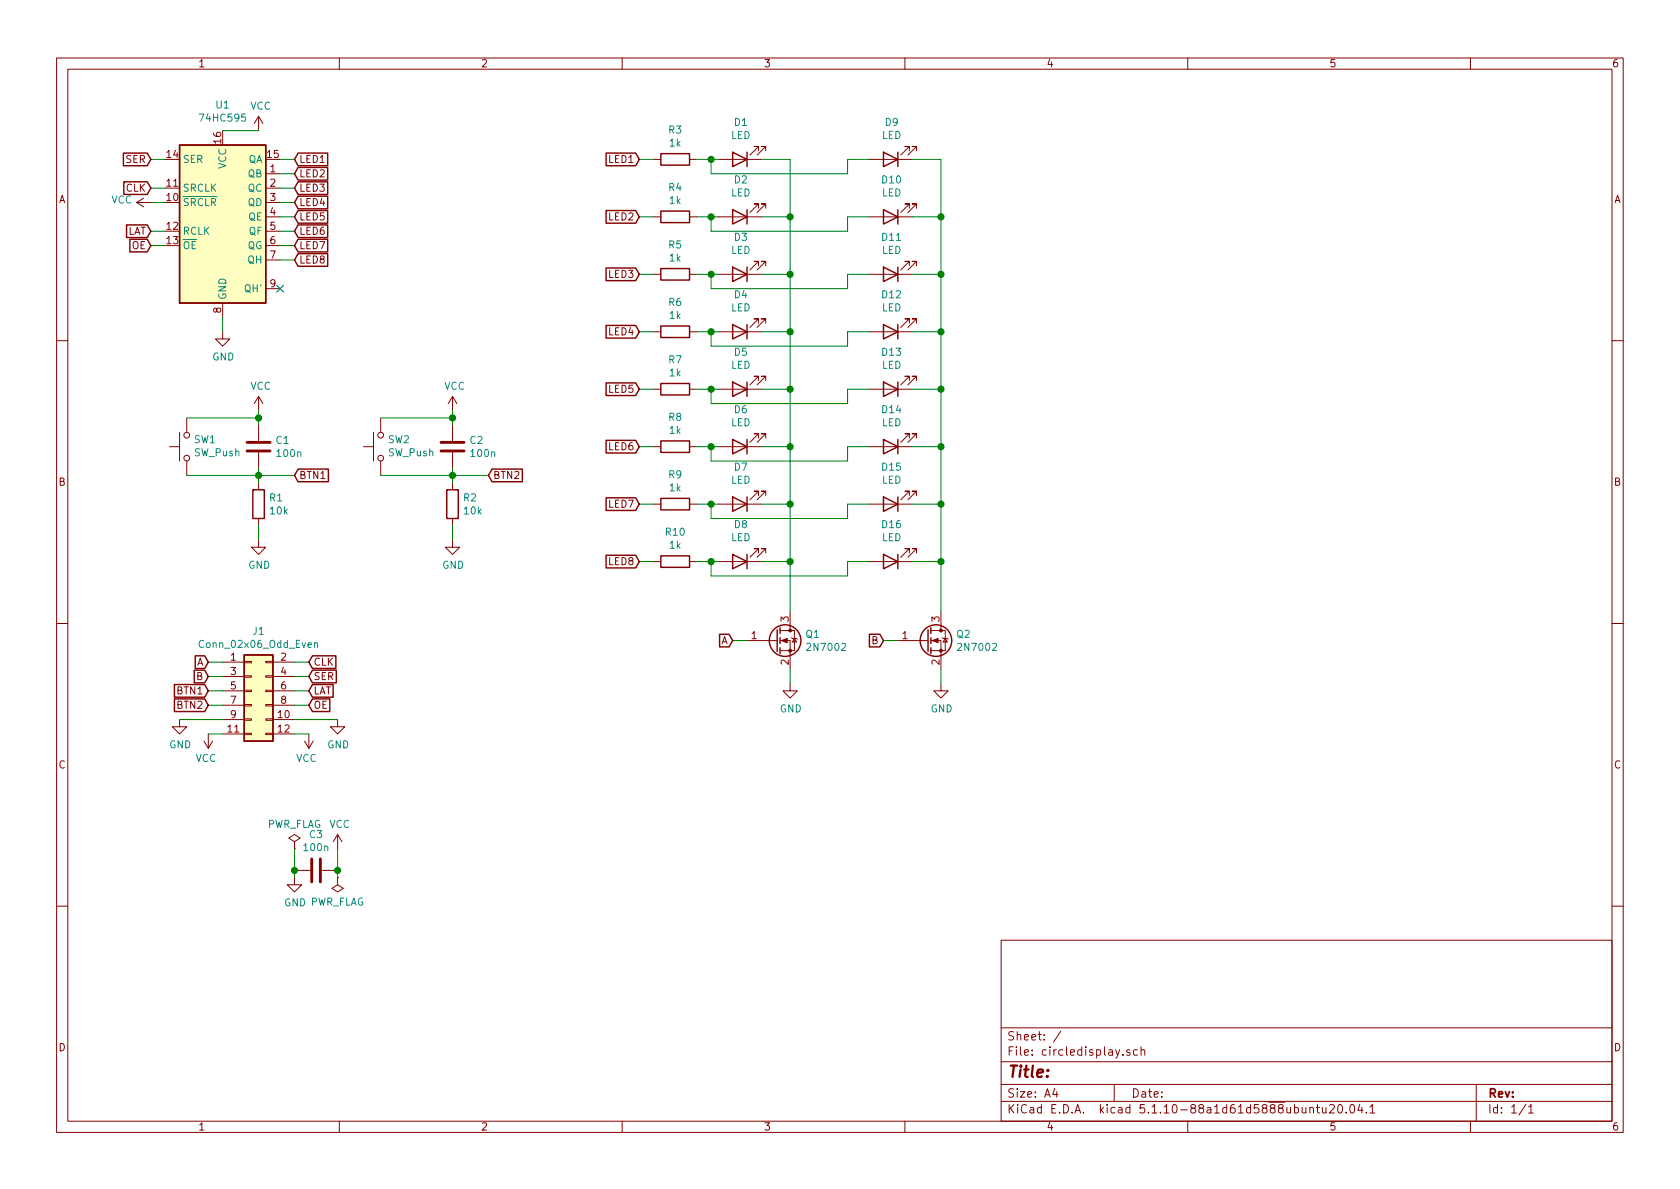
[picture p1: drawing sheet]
EESchema Schematic File Version 4
EELAYER 30 0
EELAYER END
$Descr A4 11693 8268
encoding utf-8
Sheet 1 1
Title ""
Date ""
Rev ""
Comp ""
Comment1 ""
Comment2 ""
Comment3 ""
Comment4 ""
$EndDescr
$Comp
L 74xx:74HC595 U1
U 1 1
P 1550 1500
F 0 "U1" H 1550 2281 50  0000 C CNN
F 1 "74HC595" H 1550 2190 50  0000 C CNN
F 2 "Package_SO:SOIC-16_3.9x9.9mm_P1.27mm" H 1550 1500 50  0001 C CNN
F 3 "http://www.ti.com/lit/ds/symlink/sn74hc595.pdf" H 1550 1500 50  0001 C CNN
F 4 "C5947" H 1550 1500 50  0001 C CNN "LCSC"
	1    1550 1500
	1    0    0    -1  
$EndComp
Text GLabel 2050 1100 2    50   Input ~ 0
LED1
Text GLabel 2050 1200 2    50   Input ~ 0
LED2
Text GLabel 2050 1300 2    50   Input ~ 0
LED3
Text GLabel 2050 1400 2    50   Input ~ 0
LED4
Text GLabel 2050 1500 2    50   Input ~ 0
LED5
Text GLabel 2050 1600 2    50   Input ~ 0
LED6
Text GLabel 2050 1700 2    50   Input ~ 0
LED7
Text GLabel 2050 1800 2    50   Input ~ 0
LED8
Wire Wire Line
	1950 1100 2050 1100
Wire Wire Line
	1950 1200 2050 1200
Wire Wire Line
	1950 1300 2050 1300
Wire Wire Line
	1950 1400 2050 1400
Wire Wire Line
	1950 1500 2050 1500
Wire Wire Line
	1950 1600 2050 1600
Wire Wire Line
	1950 1700 2050 1700
Wire Wire Line
	1950 1800 2050 1800
$Comp
L power:VCC #PWR05
U 1 1
P 1800 900
F 0 "#PWR05" H 1800 750 50  0001 C CNN
F 1 "VCC" H 1815 1073 50  0000 C CNN
F 2 "" H 1800 900 50  0001 C CNN
F 3 "" H 1800 900 50  0001 C CNN
	1    1800 900 
	1    0    0    -1  
$EndComp
$Comp
L power:GND #PWR04
U 1 1
P 1550 2300
F 0 "#PWR04" H 1550 2050 50  0001 C CNN
F 1 "GND" H 1555 2127 50  0000 C CNN
F 2 "" H 1550 2300 50  0001 C CNN
F 3 "" H 1550 2300 50  0001 C CNN
	1    1550 2300
	1    0    0    -1  
$EndComp
Wire Wire Line
	1550 900  1800 900 
Wire Wire Line
	1550 2200 1550 2300
NoConn ~ 1950 2000
$Comp
L power:VCC #PWR01
U 1 1
P 1050 1400
F 0 "#PWR01" H 1050 1250 50  0001 C CNN
F 1 "VCC" V 1065 1527 50  0000 L CNN
F 2 "" H 1050 1400 50  0001 C CNN
F 3 "" H 1050 1400 50  0001 C CNN
	1    1050 1400
	0    -1   -1   0   
$EndComp
Wire Wire Line
	1050 1400 1150 1400
Text GLabel 1050 1100 0    50   Input ~ 0
SER
Text GLabel 1050 1300 0    50   Input ~ 0
CLK
Text GLabel 1050 1600 0    50   Input ~ 0
LAT
Text GLabel 1050 1700 0    50   Input ~ 0
OE
Wire Wire Line
	1050 1100 1150 1100
Wire Wire Line
	1050 1300 1150 1300
Wire Wire Line
	1050 1600 1150 1600
Wire Wire Line
	1050 1700 1150 1700
$Comp
L Device:LED D1
U 1 1
P 5150 1100
F 0 "D1" H 5143 845 50  0000 C CNN
F 1 "LED" H 5143 936 50  0000 C CNN
F 2 "LED_SMD:LED_1206_3216Metric" H 5150 1100 50  0001 C CNN
F 3 "~" H 5150 1100 50  0001 C CNN
F 4 "C93094" H 5150 1100 50  0001 C CNN "LCSC"
	1    5150 1100
	-1   0    0    1   
$EndComp
$Comp
L Device:R R3
U 1 1
P 4700 1100
F 0 "R3" V 4493 1100 50  0000 C CNN
F 1 "1k" V 4584 1100 50  0000 C CNN
F 2 "Resistor_SMD:R_0805_2012Metric" V 4630 1100 50  0001 C CNN
F 3 "~" H 4700 1100 50  0001 C CNN
F 4 "C17513" H 4700 1100 50  0001 C CNN "LCSC"
	1    4700 1100
	0    1    1    0   
$EndComp
Text GLabel 4450 1100 0    50   Input ~ 0
LED1
$Comp
L Device:LED D2
U 1 1
P 5150 1500
F 0 "D2" H 5143 1245 50  0000 C CNN
F 1 "LED" H 5143 1336 50  0000 C CNN
F 2 "LED_SMD:LED_1206_3216Metric" H 5150 1500 50  0001 C CNN
F 3 "~" H 5150 1500 50  0001 C CNN
F 4 "C93094" H 5150 1500 50  0001 C CNN "LCSC"
	1    5150 1500
	-1   0    0    1   
$EndComp
$Comp
L Device:R R4
U 1 1
P 4700 1500
F 0 "R4" V 4493 1500 50  0000 C CNN
F 1 "1k" V 4584 1500 50  0000 C CNN
F 2 "Resistor_SMD:R_0805_2012Metric" V 4630 1500 50  0001 C CNN
F 3 "~" H 4700 1500 50  0001 C CNN
F 4 "C17513" H 4700 1500 50  0001 C CNN "LCSC"
	1    4700 1500
	0    1    1    0   
$EndComp
Text GLabel 4450 1500 0    50   Input ~ 0
LED2
$Comp
L Device:LED D3
U 1 1
P 5150 1900
F 0 "D3" H 5143 1645 50  0000 C CNN
F 1 "LED" H 5143 1736 50  0000 C CNN
F 2 "LED_SMD:LED_1206_3216Metric" H 5150 1900 50  0001 C CNN
F 3 "~" H 5150 1900 50  0001 C CNN
F 4 "C93094" H 5150 1900 50  0001 C CNN "LCSC"
	1    5150 1900
	-1   0    0    1   
$EndComp
$Comp
L Device:R R5
U 1 1
P 4700 1900
F 0 "R5" V 4493 1900 50  0000 C CNN
F 1 "1k" V 4584 1900 50  0000 C CNN
F 2 "Resistor_SMD:R_0805_2012Metric" V 4630 1900 50  0001 C CNN
F 3 "~" H 4700 1900 50  0001 C CNN
F 4 "C17513" H 4700 1900 50  0001 C CNN "LCSC"
	1    4700 1900
	0    1    1    0   
$EndComp
Text GLabel 4450 1900 0    50   Input ~ 0
LED3
$Comp
L Device:LED D4
U 1 1
P 5150 2300
F 0 "D4" H 5143 2045 50  0000 C CNN
F 1 "LED" H 5143 2136 50  0000 C CNN
F 2 "LED_SMD:LED_1206_3216Metric" H 5150 2300 50  0001 C CNN
F 3 "~" H 5150 2300 50  0001 C CNN
F 4 "C93094" H 5150 2300 50  0001 C CNN "LCSC"
	1    5150 2300
	-1   0    0    1   
$EndComp
$Comp
L Device:R R6
U 1 1
P 4700 2300
F 0 "R6" V 4493 2300 50  0000 C CNN
F 1 "1k" V 4584 2300 50  0000 C CNN
F 2 "Resistor_SMD:R_0805_2012Metric" V 4630 2300 50  0001 C CNN
F 3 "~" H 4700 2300 50  0001 C CNN
F 4 "C17513" H 4700 2300 50  0001 C CNN "LCSC"
	1    4700 2300
	0    1    1    0   
$EndComp
Text GLabel 4450 2300 0    50   Input ~ 0
LED4
$Comp
L Device:LED D5
U 1 1
P 5150 2700
F 0 "D5" H 5143 2445 50  0000 C CNN
F 1 "LED" H 5143 2536 50  0000 C CNN
F 2 "LED_SMD:LED_1206_3216Metric" H 5150 2700 50  0001 C CNN
F 3 "~" H 5150 2700 50  0001 C CNN
F 4 "C93094" H 5150 2700 50  0001 C CNN "LCSC"
	1    5150 2700
	-1   0    0    1   
$EndComp
$Comp
L Device:R R7
U 1 1
P 4700 2700
F 0 "R7" V 4493 2700 50  0000 C CNN
F 1 "1k" V 4584 2700 50  0000 C CNN
F 2 "Resistor_SMD:R_0805_2012Metric" V 4630 2700 50  0001 C CNN
F 3 "~" H 4700 2700 50  0001 C CNN
F 4 "C17513" H 4700 2700 50  0001 C CNN "LCSC"
	1    4700 2700
	0    1    1    0   
$EndComp
Text GLabel 4450 2700 0    50   Input ~ 0
LED5
$Comp
L Device:LED D6
U 1 1
P 5150 3100
F 0 "D6" H 5143 2845 50  0000 C CNN
F 1 "LED" H 5143 2936 50  0000 C CNN
F 2 "LED_SMD:LED_1206_3216Metric" H 5150 3100 50  0001 C CNN
F 3 "~" H 5150 3100 50  0001 C CNN
F 4 "C93094" H 5150 3100 50  0001 C CNN "LCSC"
	1    5150 3100
	-1   0    0    1   
$EndComp
$Comp
L Device:R R8
U 1 1
P 4700 3100
F 0 "R8" V 4493 3100 50  0000 C CNN
F 1 "1k" V 4584 3100 50  0000 C CNN
F 2 "Resistor_SMD:R_0805_2012Metric" V 4630 3100 50  0001 C CNN
F 3 "~" H 4700 3100 50  0001 C CNN
F 4 "C17513" H 4700 3100 50  0001 C CNN "LCSC"
	1    4700 3100
	0    1    1    0   
$EndComp
Text GLabel 4450 3100 0    50   Input ~ 0
LED6
$Comp
L Device:LED D7
U 1 1
P 5150 3500
F 0 "D7" H 5143 3245 50  0000 C CNN
F 1 "LED" H 5143 3336 50  0000 C CNN
F 2 "LED_SMD:LED_1206_3216Metric" H 5150 3500 50  0001 C CNN
F 3 "~" H 5150 3500 50  0001 C CNN
F 4 "C93094" H 5150 3500 50  0001 C CNN "LCSC"
	1    5150 3500
	-1   0    0    1   
$EndComp
$Comp
L Device:R R9
U 1 1
P 4700 3500
F 0 "R9" V 4493 3500 50  0000 C CNN
F 1 "1k" V 4584 3500 50  0000 C CNN
F 2 "Resistor_SMD:R_0805_2012Metric" V 4630 3500 50  0001 C CNN
F 3 "~" H 4700 3500 50  0001 C CNN
F 4 "C17513" H 4700 3500 50  0001 C CNN "LCSC"
	1    4700 3500
	0    1    1    0   
$EndComp
Text GLabel 4450 3500 0    50   Input ~ 0
LED7
$Comp
L Device:LED D8
U 1 1
P 5150 3900
F 0 "D8" H 5143 3645 50  0000 C CNN
F 1 "LED" H 5143 3736 50  0000 C CNN
F 2 "LED_SMD:LED_1206_3216Metric" H 5150 3900 50  0001 C CNN
F 3 "~" H 5150 3900 50  0001 C CNN
F 4 "C93094" H 5150 3900 50  0001 C CNN "LCSC"
	1    5150 3900
	-1   0    0    1   
$EndComp
$Comp
L Device:R R10
U 1 1
P 4700 3900
F 0 "R10" V 4493 3900 50  0000 C CNN
F 1 "1k" V 4584 3900 50  0000 C CNN
F 2 "Resistor_SMD:R_0805_2012Metric" V 4630 3900 50  0001 C CNN
F 3 "~" H 4700 3900 50  0001 C CNN
F 4 "C17513" H 4700 3900 50  0001 C CNN "LCSC"
	1    4700 3900
	0    1    1    0   
$EndComp
Text GLabel 4450 3900 0    50   Input ~ 0
LED8
Wire Wire Line
	4450 1100 4550 1100
Wire Wire Line
	4450 1500 4550 1500
Wire Wire Line
	4450 1900 4550 1900
Wire Wire Line
	4450 2300 4550 2300
Wire Wire Line
	4450 2700 4550 2700
Wire Wire Line
	4450 3100 4550 3100
Wire Wire Line
	4450 3500 4550 3500
Wire Wire Line
	4450 3900 4550 3900
Wire Wire Line
	4850 1100 4950 1100
Wire Wire Line
	4850 1500 4950 1500
Wire Wire Line
	4850 1900 4950 1900
Wire Wire Line
	4850 2300 4950 2300
Wire Wire Line
	4850 2700 4950 2700
Wire Wire Line
	4850 3100 4950 3100
Wire Wire Line
	4850 3500 4950 3500
Wire Wire Line
	4850 3900 4950 3900
$Comp
L Transistor_FET:2N7002 Q1
U 1 1
P 5400 4450
F 0 "Q1" H 5604 4496 50  0000 L CNN
F 1 "2N7002" H 5604 4405 50  0000 L CNN
F 2 "Package_TO_SOT_SMD:SOT-23" H 5600 4375 50  0001 L CIN
F 3 "https://www.onsemi.com/pub/Collateral/NDS7002A-D.PDF" H 5400 4450 50  0001 L CNN
F 4 "C8545" H 5400 4450 50  0001 C CNN "LCSC"
	1    5400 4450
	1    0    0    -1  
$EndComp
$Comp
L power:GND #PWR014
U 1 1
P 5500 4750
F 0 "#PWR014" H 5500 4500 50  0001 C CNN
F 1 "GND" H 5505 4577 50  0000 C CNN
F 2 "" H 5500 4750 50  0001 C CNN
F 3 "" H 5500 4750 50  0001 C CNN
	1    5500 4750
	1    0    0    -1  
$EndComp
Text GLabel 5100 4450 0    50   Input ~ 0
A
Wire Wire Line
	5100 4450 5200 4450
Wire Wire Line
	5500 4650 5500 4750
Wire Wire Line
	5500 1100 5300 1100
Wire Wire Line
	5300 1500 5500 1500
Connection ~ 5500 1500
Wire Wire Line
	5500 1500 5500 1100
Wire Wire Line
	5300 1900 5500 1900
Connection ~ 5500 1900
Wire Wire Line
	5500 1900 5500 1500
Wire Wire Line
	5300 2300 5500 2300
Connection ~ 5500 2300
Wire Wire Line
	5500 2300 5500 1900
Wire Wire Line
	5300 2700 5500 2700
Connection ~ 5500 2700
Wire Wire Line
	5500 2700 5500 2300
Wire Wire Line
	5300 3100 5500 3100
Connection ~ 5500 3100
Wire Wire Line
	5500 3100 5500 2700
Wire Wire Line
	5500 4250 5500 3900
Wire Wire Line
	5300 3500 5500 3500
Connection ~ 5500 3500
Wire Wire Line
	5500 3500 5500 3100
Wire Wire Line
	5300 3900 5500 3900
Connection ~ 5500 3900
Wire Wire Line
	5500 3900 5500 3500
$Comp
L Device:LED D9
U 1 1
P 6200 1100
F 0 "D9" H 6193 845 50  0000 C CNN
F 1 "LED" H 6193 936 50  0000 C CNN
F 2 "LED_SMD:LED_1206_3216Metric" H 6200 1100 50  0001 C CNN
F 3 "~" H 6200 1100 50  0001 C CNN
F 4 "C93094" H 6200 1100 50  0001 C CNN "LCSC"
	1    6200 1100
	-1   0    0    1   
$EndComp
$Comp
L Device:LED D10
U 1 1
P 6200 1500
F 0 "D10" H 6193 1245 50  0000 C CNN
F 1 "LED" H 6193 1336 50  0000 C CNN
F 2 "LED_SMD:LED_1206_3216Metric" H 6200 1500 50  0001 C CNN
F 3 "~" H 6200 1500 50  0001 C CNN
F 4 "C93094" H 6200 1500 50  0001 C CNN "LCSC"
	1    6200 1500
	-1   0    0    1   
$EndComp
$Comp
L Device:LED D11
U 1 1
P 6200 1900
F 0 "D11" H 6193 1645 50  0000 C CNN
F 1 "LED" H 6193 1736 50  0000 C CNN
F 2 "LED_SMD:LED_1206_3216Metric" H 6200 1900 50  0001 C CNN
F 3 "~" H 6200 1900 50  0001 C CNN
F 4 "C93094" H 6200 1900 50  0001 C CNN "LCSC"
	1    6200 1900
	-1   0    0    1   
$EndComp
$Comp
L Device:LED D12
U 1 1
P 6200 2300
F 0 "D12" H 6193 2045 50  0000 C CNN
F 1 "LED" H 6193 2136 50  0000 C CNN
F 2 "LED_SMD:LED_1206_3216Metric" H 6200 2300 50  0001 C CNN
F 3 "~" H 6200 2300 50  0001 C CNN
F 4 "C93094" H 6200 2300 50  0001 C CNN "LCSC"
	1    6200 2300
	-1   0    0    1   
$EndComp
$Comp
L Device:LED D13
U 1 1
P 6200 2700
F 0 "D13" H 6193 2445 50  0000 C CNN
F 1 "LED" H 6193 2536 50  0000 C CNN
F 2 "LED_SMD:LED_1206_3216Metric" H 6200 2700 50  0001 C CNN
F 3 "~" H 6200 2700 50  0001 C CNN
F 4 "C93094" H 6200 2700 50  0001 C CNN "LCSC"
	1    6200 2700
	-1   0    0    1   
$EndComp
$Comp
L Device:LED D14
U 1 1
P 6200 3100
F 0 "D14" H 6193 2845 50  0000 C CNN
F 1 "LED" H 6193 2936 50  0000 C CNN
F 2 "LED_SMD:LED_1206_3216Metric" H 6200 3100 50  0001 C CNN
F 3 "~" H 6200 3100 50  0001 C CNN
F 4 "C93094" H 6200 3100 50  0001 C CNN "LCSC"
	1    6200 3100
	-1   0    0    1   
$EndComp
$Comp
L Device:LED D15
U 1 1
P 6200 3500
F 0 "D15" H 6193 3245 50  0000 C CNN
F 1 "LED" H 6193 3336 50  0000 C CNN
F 2 "LED_SMD:LED_1206_3216Metric" H 6200 3500 50  0001 C CNN
F 3 "~" H 6200 3500 50  0001 C CNN
F 4 "C93094" H 6200 3500 50  0001 C CNN "LCSC"
	1    6200 3500
	-1   0    0    1   
$EndComp
$Comp
L Device:LED D16
U 1 1
P 6200 3900
F 0 "D16" H 6193 3645 50  0000 C CNN
F 1 "LED" H 6193 3736 50  0000 C CNN
F 2 "LED_SMD:LED_1206_3216Metric" H 6200 3900 50  0001 C CNN
F 3 "~" H 6200 3900 50  0001 C CNN
F 4 "C93094" H 6200 3900 50  0001 C CNN "LCSC"
	1    6200 3900
	-1   0    0    1   
$EndComp
Wire Wire Line
	5900 1100 6050 1100
Wire Wire Line
	5900 1500 6050 1500
Wire Wire Line
	5900 1900 6050 1900
Wire Wire Line
	5900 2300 6050 2300
Wire Wire Line
	5900 2700 6050 2700
Wire Wire Line
	5900 3100 6050 3100
Wire Wire Line
	5900 3500 6050 3500
Wire Wire Line
	5900 3900 6050 3900
$Comp
L Transistor_FET:2N7002 Q2
U 1 1
P 6450 4450
F 0 "Q2" H 6654 4496 50  0000 L CNN
F 1 "2N7002" H 6654 4405 50  0000 L CNN
F 2 "Package_TO_SOT_SMD:SOT-23" H 6650 4375 50  0001 L CIN
F 3 "https://www.onsemi.com/pub/Collateral/NDS7002A-D.PDF" H 6450 4450 50  0001 L CNN
F 4 "C8545" H 6450 4450 50  0001 C CNN "LCSC"
	1    6450 4450
	1    0    0    -1  
$EndComp
$Comp
L power:GND #PWR015
U 1 1
P 6550 4750
F 0 "#PWR015" H 6550 4500 50  0001 C CNN
F 1 "GND" H 6555 4577 50  0000 C CNN
F 2 "" H 6550 4750 50  0001 C CNN
F 3 "" H 6550 4750 50  0001 C CNN
	1    6550 4750
	1    0    0    -1  
$EndComp
Text GLabel 6150 4450 0    50   Input ~ 0
B
Wire Wire Line
	6150 4450 6250 4450
Wire Wire Line
	6550 4650 6550 4750
Wire Wire Line
	6550 1100 6350 1100
Wire Wire Line
	6350 1500 6550 1500
Connection ~ 6550 1500
Wire Wire Line
	6550 1500 6550 1100
Wire Wire Line
	6350 1900 6550 1900
Connection ~ 6550 1900
Wire Wire Line
	6550 1900 6550 1500
Wire Wire Line
	6350 2300 6550 2300
Connection ~ 6550 2300
Wire Wire Line
	6550 2300 6550 1900
Wire Wire Line
	6350 2700 6550 2700
Connection ~ 6550 2700
Wire Wire Line
	6550 2700 6550 2300
Wire Wire Line
	6350 3100 6550 3100
Connection ~ 6550 3100
Wire Wire Line
	6550 3100 6550 2700
Wire Wire Line
	6550 4250 6550 3900
Wire Wire Line
	6350 3500 6550 3500
Connection ~ 6550 3500
Wire Wire Line
	6550 3500 6550 3100
Wire Wire Line
	6350 3900 6550 3900
Connection ~ 6550 3900
Wire Wire Line
	6550 3900 6550 3500
$Comp
L Switch:SW_Push SW1
U 1 1
P 1300 3100
F 0 "SW1" V 1346 3052 50  0000 R CNN
F 1 "SW_Push" V 1255 3052 50  0000 R CNN
F 2 "switch:SW" H 1300 3300 50  0001 C CNN
F 3 "~" H 1300 3300 50  0001 C CNN
F 4 "C174049 " H 1300 3100 50  0001 C CNN "LCSC"
	1    1300 3100
	0    -1   -1   0   
$EndComp
$Comp
L Device:C C1
U 1 1
P 1800 3100
F 0 "C1" H 1915 3146 50  0000 L CNN
F 1 "100n" H 1915 3055 50  0000 L CNN
F 2 "Capacitor_SMD:C_0805_2012Metric" H 1838 2950 50  0001 C CNN
F 3 "~" H 1800 3100 50  0001 C CNN
F 4 "C49678" H 1800 3100 50  0001 C CNN "LCSC"
	1    1800 3100
	1    0    0    -1  
$EndComp
$Comp
L Device:R R1
U 1 1
P 1800 3500
F 0 "R1" H 1870 3546 50  0000 L CNN
F 1 "10k" H 1870 3455 50  0000 L CNN
F 2 "Resistor_SMD:R_0805_2012Metric" V 1730 3500 50  0001 C CNN
F 3 "~" H 1800 3500 50  0001 C CNN
F 4 "C17414" H 1800 3500 50  0001 C CNN "LCSC"
	1    1800 3500
	1    0    0    -1  
$EndComp
$Comp
L power:GND #PWR07
U 1 1
P 1800 3750
F 0 "#PWR07" H 1800 3500 50  0001 C CNN
F 1 "GND" H 1805 3577 50  0000 C CNN
F 2 "" H 1800 3750 50  0001 C CNN
F 3 "" H 1800 3750 50  0001 C CNN
	1    1800 3750
	1    0    0    -1  
$EndComp
$Comp
L power:VCC #PWR06
U 1 1
P 1800 2850
F 0 "#PWR06" H 1800 2700 50  0001 C CNN
F 1 "VCC" H 1815 3023 50  0000 C CNN
F 2 "" H 1800 2850 50  0001 C CNN
F 3 "" H 1800 2850 50  0001 C CNN
	1    1800 2850
	1    0    0    -1  
$EndComp
Text GLabel 2050 3300 2    50   Input ~ 0
BTN1
Wire Wire Line
	1800 2850 1800 2900
Wire Wire Line
	1300 2900 1800 2900
Connection ~ 1800 2900
Wire Wire Line
	1800 2900 1800 2950
Wire Wire Line
	1800 3250 1800 3300
Wire Wire Line
	1300 3300 1800 3300
Connection ~ 1800 3300
Wire Wire Line
	1800 3300 1800 3350
Wire Wire Line
	2050 3300 1800 3300
Wire Wire Line
	1800 3650 1800 3750
$Comp
L Switch:SW_Push SW2
U 1 1
P 2650 3100
F 0 "SW2" V 2696 3052 50  0000 R CNN
F 1 "SW_Push" V 2605 3052 50  0000 R CNN
F 2 "switch:SW" H 2650 3300 50  0001 C CNN
F 3 "~" H 2650 3300 50  0001 C CNN
F 4 "C174049 " H 2650 3100 50  0001 C CNN "LCSC"
	1    2650 3100
	0    -1   -1   0   
$EndComp
$Comp
L Device:C C2
U 1 1
P 3150 3100
F 0 "C2" H 3265 3146 50  0000 L CNN
F 1 "100n" H 3265 3055 50  0000 L CNN
F 2 "Capacitor_SMD:C_0805_2012Metric" H 3188 2950 50  0001 C CNN
F 3 "~" H 3150 3100 50  0001 C CNN
F 4 "C49678" H 3150 3100 50  0001 C CNN "LCSC"
	1    3150 3100
	1    0    0    -1  
$EndComp
$Comp
L Device:R R2
U 1 1
P 3150 3500
F 0 "R2" H 3220 3546 50  0000 L CNN
F 1 "10k" H 3220 3455 50  0000 L CNN
F 2 "Resistor_SMD:R_0805_2012Metric" V 3080 3500 50  0001 C CNN
F 3 "~" H 3150 3500 50  0001 C CNN
F 4 "C17414" H 3150 3500 50  0001 C CNN "LCSC"
	1    3150 3500
	1    0    0    -1  
$EndComp
$Comp
L power:GND #PWR013
U 1 1
P 3150 3750
F 0 "#PWR013" H 3150 3500 50  0001 C CNN
F 1 "GND" H 3155 3577 50  0000 C CNN
F 2 "" H 3150 3750 50  0001 C CNN
F 3 "" H 3150 3750 50  0001 C CNN
	1    3150 3750
	1    0    0    -1  
$EndComp
$Comp
L power:VCC #PWR012
U 1 1
P 3150 2850
F 0 "#PWR012" H 3150 2700 50  0001 C CNN
F 1 "VCC" H 3165 3023 50  0000 C CNN
F 2 "" H 3150 2850 50  0001 C CNN
F 3 "" H 3150 2850 50  0001 C CNN
	1    3150 2850
	1    0    0    -1  
$EndComp
Text GLabel 3400 3300 2    50   Input ~ 0
BTN2
Wire Wire Line
	3150 2850 3150 2900
Wire Wire Line
	2650 2900 3150 2900
Connection ~ 3150 2900
Wire Wire Line
	3150 2900 3150 2950
Wire Wire Line
	3150 3250 3150 3300
Wire Wire Line
	2650 3300 3150 3300
Connection ~ 3150 3300
Wire Wire Line
	3150 3300 3150 3350
Wire Wire Line
	3400 3300 3150 3300
Wire Wire Line
	3150 3650 3150 3750
$Comp
L Connector_Generic:Conn_02x06_Odd_Even J1
U 1 1
P 1750 4800
F 0 "J1" H 1800 5217 50  0000 C CNN
F 1 "Conn_02x06_Odd_Even" H 1800 5126 50  0000 C CNN
F 2 "Connector_PinHeader_2.54mm:PinHeader_2x06_P2.54mm_Vertical" H 1750 4800 50  0001 C CNN
F 3 "~" H 1750 4800 50  0001 C CNN
	1    1750 4800
	1    0    0    -1  
$EndComp
Text GLabel 2150 4700 2    50   Input ~ 0
SER
Text GLabel 2150 4600 2    50   Input ~ 0
CLK
Text GLabel 2150 4800 2    50   Input ~ 0
LAT
Text GLabel 2150 4900 2    50   Input ~ 0
OE
Text GLabel 1450 4600 0    50   Input ~ 0
A
Text GLabel 1450 4700 0    50   Input ~ 0
B
Text GLabel 1450 4800 0    50   Input ~ 0
BTN1
Text GLabel 1450 4900 0    50   Input ~ 0
BTN2
Wire Wire Line
	1450 4600 1550 4600
Wire Wire Line
	1450 4700 1550 4700
Wire Wire Line
	1450 4800 1550 4800
Wire Wire Line
	1450 4900 1550 4900
Wire Wire Line
	2050 4600 2150 4600
Wire Wire Line
	2050 4700 2150 4700
Wire Wire Line
	2050 4800 2150 4800
Wire Wire Line
	2050 4900 2150 4900
$Comp
L power:GND #PWR02
U 1 1
P 1250 5000
F 0 "#PWR02" H 1250 4750 50  0001 C CNN
F 1 "GND" H 1255 4827 50  0000 C CNN
F 2 "" H 1250 5000 50  0001 C CNN
F 3 "" H 1250 5000 50  0001 C CNN
	1    1250 5000
	1    0    0    -1  
$EndComp
$Comp
L power:GND #PWR010
U 1 1
P 2350 5000
F 0 "#PWR010" H 2350 4750 50  0001 C CNN
F 1 "GND" H 2355 4827 50  0000 C CNN
F 2 "" H 2350 5000 50  0001 C CNN
F 3 "" H 2350 5000 50  0001 C CNN
	1    2350 5000
	1    0    0    -1  
$EndComp
$Comp
L power:VCC #PWR09
U 1 1
P 2150 5100
F 0 "#PWR09" H 2150 4950 50  0001 C CNN
F 1 "VCC" H 2165 5273 50  0000 C CNN
F 2 "" H 2150 5100 50  0001 C CNN
F 3 "" H 2150 5100 50  0001 C CNN
	1    2150 5100
	-1   0    0    1   
$EndComp
$Comp
L power:VCC #PWR03
U 1 1
P 1450 5100
F 0 "#PWR03" H 1450 4950 50  0001 C CNN
F 1 "VCC" H 1465 5273 50  0000 C CNN
F 2 "" H 1450 5100 50  0001 C CNN
F 3 "" H 1450 5100 50  0001 C CNN
	1    1450 5100
	-1   0    0    1   
$EndComp
Wire Wire Line
	1250 5000 1550 5000
Wire Wire Line
	2050 5000 2350 5000
Wire Wire Line
	1450 5100 1550 5100
Wire Wire Line
	2050 5100 2150 5100
$Comp
L power:VCC #PWR011
U 1 1
P 2350 5900
F 0 "#PWR011" H 2350 5750 50  0001 C CNN
F 1 "VCC" H 2365 6073 50  0000 C CNN
F 2 "" H 2350 5900 50  0001 C CNN
F 3 "" H 2350 5900 50  0001 C CNN
	1    2350 5900
	1    0    0    -1  
$EndComp
$Comp
L power:GND #PWR08
U 1 1
P 2050 6100
F 0 "#PWR08" H 2050 5850 50  0001 C CNN
F 1 "GND" H 2055 5927 50  0000 C CNN
F 2 "" H 2050 6100 50  0001 C CNN
F 3 "" H 2050 6100 50  0001 C CNN
	1    2050 6100
	1    0    0    -1  
$EndComp
$Comp
L power:PWR_FLAG #FLG02
U 1 1
P 2350 6100
F 0 "#FLG02" H 2350 6175 50  0001 C CNN
F 1 "PWR_FLAG" H 2350 6273 50  0000 C CNN
F 2 "" H 2350 6100 50  0001 C CNN
F 3 "~" H 2350 6100 50  0001 C CNN
	1    2350 6100
	-1   0    0    1   
$EndComp
$Comp
L power:PWR_FLAG #FLG01
U 1 1
P 2050 5900
F 0 "#FLG01" H 2050 5975 50  0001 C CNN
F 1 "PWR_FLAG" H 2050 6073 50  0000 C CNN
F 2 "" H 2050 5900 50  0001 C CNN
F 3 "~" H 2050 5900 50  0001 C CNN
	1    2050 5900
	1    0    0    -1  
$EndComp
Wire Wire Line
	2350 5900 2350 6050
Wire Wire Line
	2050 5900 2050 6050
$Comp
L Device:C C3
U 1 1
P 2200 6050
F 0 "C3" V 1948 6050 50  0000 C CNN
F 1 "100n" V 2039 6050 50  0000 C CNN
F 2 "Capacitor_SMD:C_0805_2012Metric" H 2238 5900 50  0001 C CNN
F 3 "~" H 2200 6050 50  0001 C CNN
F 4 "C49678" H 2200 6050 50  0001 C CNN "LCSC"
	1    2200 6050
	0    1    1    0   
$EndComp
Connection ~ 2350 6050
Wire Wire Line
	2350 6050 2350 6100
Connection ~ 2050 6050
Wire Wire Line
	2050 6050 2050 6100
Wire Wire Line
	4950 1100 4950 1200
Wire Wire Line
	4950 1200 5900 1200
Wire Wire Line
	5900 1200 5900 1100
Connection ~ 4950 1100
Wire Wire Line
	4950 1100 5000 1100
Wire Wire Line
	4950 1500 4950 1600
Wire Wire Line
	4950 1600 5900 1600
Wire Wire Line
	5900 1600 5900 1500
Connection ~ 4950 1500
Wire Wire Line
	4950 1500 5000 1500
Wire Wire Line
	4950 1900 4950 2000
Wire Wire Line
	4950 2000 5900 2000
Wire Wire Line
	5900 2000 5900 1900
Connection ~ 4950 1900
Wire Wire Line
	4950 1900 5000 1900
Wire Wire Line
	4950 2300 4950 2400
Wire Wire Line
	4950 2400 5900 2400
Wire Wire Line
	5900 2400 5900 2300
Connection ~ 4950 2300
Wire Wire Line
	4950 2300 5000 2300
Wire Wire Line
	4950 2700 4950 2800
Wire Wire Line
	4950 2800 5900 2800
Wire Wire Line
	5900 2800 5900 2700
Connection ~ 4950 2700
Wire Wire Line
	4950 2700 5000 2700
Wire Wire Line
	4950 3100 4950 3200
Wire Wire Line
	4950 3200 5900 3200
Wire Wire Line
	5900 3200 5900 3100
Connection ~ 4950 3100
Wire Wire Line
	4950 3100 5000 3100
Wire Wire Line
	4950 3500 4950 3600
Wire Wire Line
	4950 3600 5900 3600
Wire Wire Line
	5900 3600 5900 3500
Connection ~ 4950 3500
Wire Wire Line
	4950 3500 5000 3500
Wire Wire Line
	4950 3900 4950 4000
Wire Wire Line
	4950 4000 5900 4000
Wire Wire Line
	5900 4000 5900 3900
Connection ~ 4950 3900
Wire Wire Line
	4950 3900 5000 3900
$EndSCHEMATC
